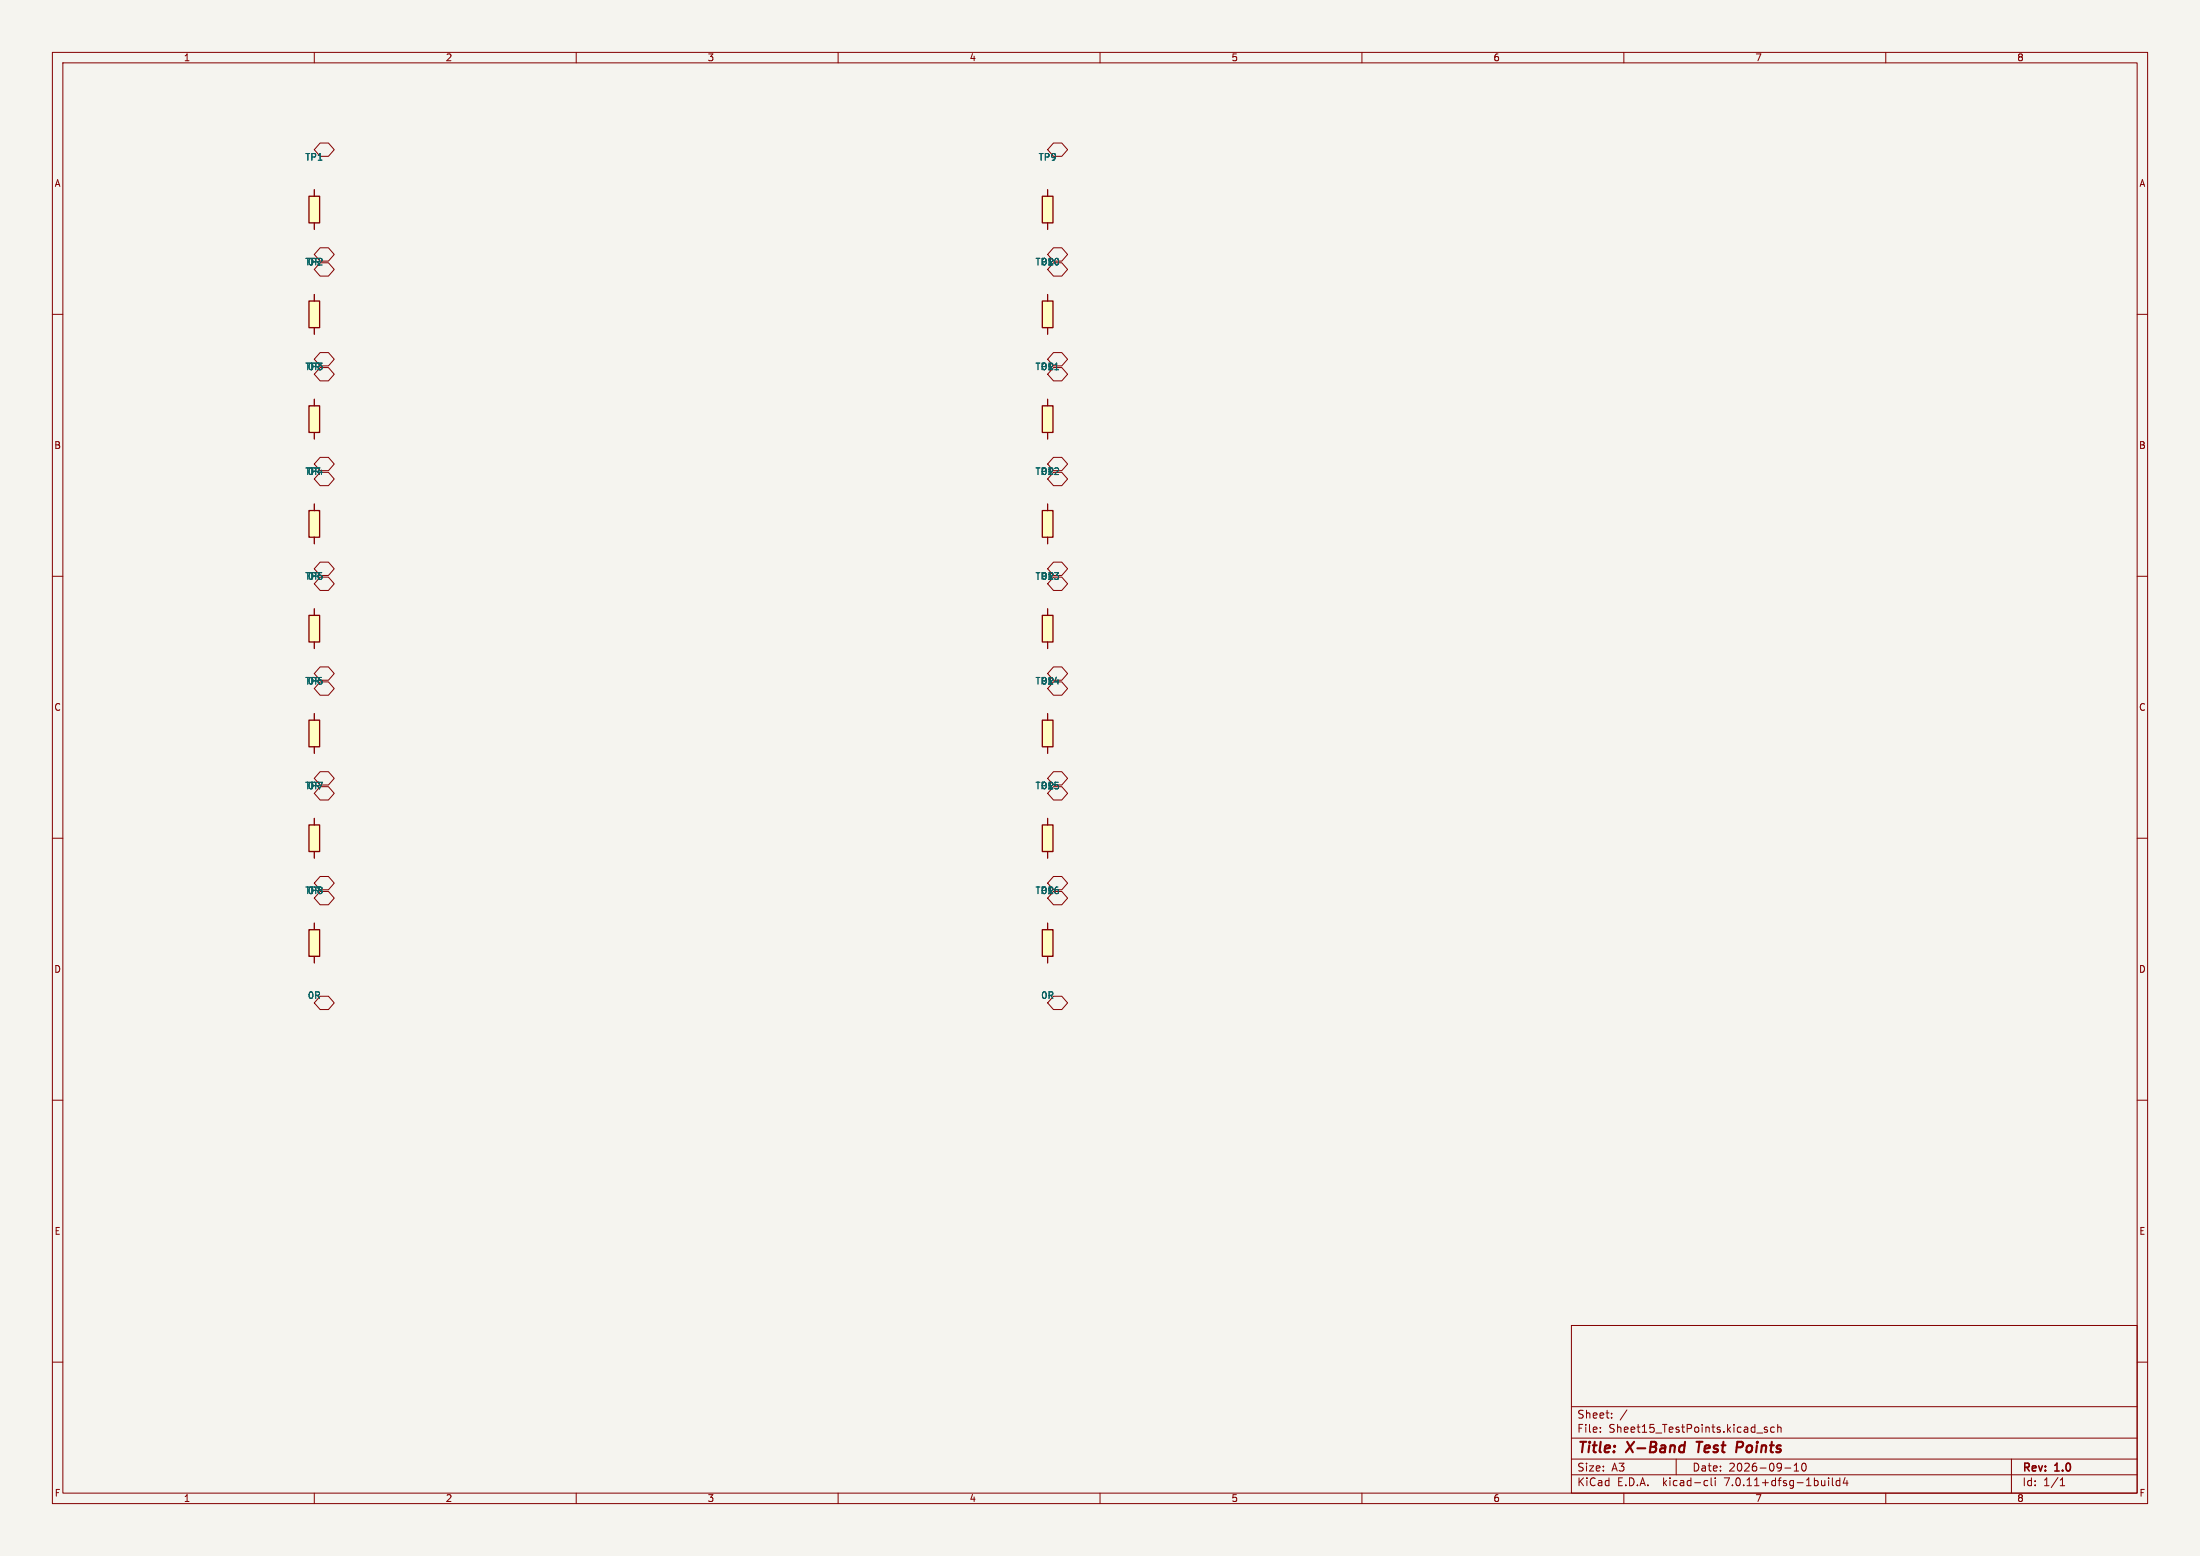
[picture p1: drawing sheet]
<svg xmlns="http://www.w3.org/2000/svg" width="420mm" height="297mm" viewBox="0 0 420 297" stroke-linecap="round" stroke-linejoin="round" font-family="sans-serif">
<path d="M0 0h420v297h-420z" fill="#f5f4ef" stroke="#f5f4ef" stroke-width=".19"/>
<g fill="none" stroke="#840000" stroke-width=".19">
<path d="M10 10h400v277h-400zM12 12h396v273h-396zM60 10v2M110 10v2M160 10v2M210 10v2M260 10v2M310 10v2M360 10v2M60 36.2v1.3M61.1 27.3h1.6l1.1 1.3-1.1 1.2h-1.6l-1.1-1.2zM200 36.2v1.3"/>
<path d="M201.1 27.3h1.6l1.1 1.3-1.1 1.2h-1.6l-1.1-1.2zM10 60h2M60 42.5v1.3M60 56.2v1.3M61.1 47.3h1.6l1.1 1.3-1.1 1.2h-1.6l-1.1-1.2zM61.1 50.2h1.6l1.1 1.2-1.1 1.3h-1.6l-1.1-1.3zM200 42.5v1.3M200 56.2v1.3M201.1 47.3h1.6l1.1 1.3-1.1 1.2h-1.6l-1.1-1.2zM201.1 50.2h1.6l1.1 1.2-1.1 1.3h-1.6l-1.1-1.3zM408 60h2M60 62.5v1.3"/>
<path d="M60 76.2v1.3M61.1 67.3h1.6l1.1 1.3-1.1 1.2h-1.6l-1.1-1.2zM61.1 70.2h1.6l1.1 1.2-1.1 1.3h-1.6l-1.1-1.3zM200 62.5v1.3M200 76.2v1.3M201.1 67.3h1.6l1.1 1.3-1.1 1.2h-1.6l-1.1-1.2zM201.1 70.2h1.6l1.1 1.2-1.1 1.3h-1.6l-1.1-1.3zM60 82.5v1.3M60 96.2v1.3M61.1 90.2h1.6l1.1 1.2-1.1 1.3h-1.6l-1.1-1.3zM61.1 87.3h1.6l1.1 1.3-1.1 1.2h-1.6l-1.1-1.2zM200 82.5v1.3"/>
<path d="M200 96.2v1.3M201.1 87.3h1.6l1.1 1.3-1.1 1.2h-1.6l-1.1-1.2zM201.1 90.2h1.6l1.1 1.2-1.1 1.3h-1.6l-1.1-1.3zM10 110h2M60 102.5v1.3M60 116.2v1.3M61.1 107.3h1.6l1.1 1.3-1.1 1.2h-1.6l-1.1-1.2zM61.1 110.2h1.6l1.1 1.2-1.1 1.3h-1.6l-1.1-1.3zM200 102.5v1.3M200 116.2v1.3M201.1 110.2h1.6l1.1 1.2-1.1 1.3h-1.6l-1.1-1.3zM201.1 107.3h1.6l1.1 1.3-1.1 1.2h-1.6l-1.1-1.2z"/>
<path d="M408 110h2M60 122.5v1.3M60 136.2v1.3M61.1 127.3h1.6l1.1 1.3-1.1 1.2h-1.6l-1.1-1.2zM61.1 130.2h1.6l1.1 1.2-1.1 1.3h-1.6l-1.1-1.3zM200 122.5v1.3M200 136.2v1.3M201.1 127.3h1.6l1.1 1.3-1.1 1.2h-1.6l-1.1-1.2zM201.1 130.2h1.6l1.1 1.2-1.1 1.3h-1.6l-1.1-1.3zM10 160h2M60 142.5v1.3M60 156.2v1.3"/>
<path d="M61.1 150.2h1.6l1.1 1.2-1.1 1.3h-1.6l-1.1-1.3zM61.1 147.3h1.6l1.1 1.3-1.1 1.2h-1.6l-1.1-1.2zM200 142.5v1.3M200 156.2v1.3M201.1 150.2h1.6l1.1 1.2-1.1 1.3h-1.6l-1.1-1.3zM201.1 147.3h1.6l1.1 1.3-1.1 1.2h-1.6l-1.1-1.2zM408 160h2M60 162.5v1.3M60 176.2v1.3M61.1 170.2h1.6l1.1 1.2-1.1 1.3h-1.6l-1.1-1.3zM61.1 167.3h1.6l1.1 1.3-1.1 1.2h-1.6l-1.1-1.2zM200 162.5v1.3"/>
<path d="M200 176.2v1.3M201.1 170.2h1.6l1.1 1.2-1.1 1.3h-1.6l-1.1-1.3zM201.1 167.3h1.6l1.1 1.3-1.1 1.2h-1.6l-1.1-1.2zM60 182.5v1.3M61.1 190.2h1.6l1.1 1.2-1.1 1.3h-1.6l-1.1-1.3zM200 182.5v1.3M201.1 190.2h1.6l1.1 1.2-1.1 1.3h-1.6l-1.1-1.3zM10 210h2M408 210h2M10 260h2M300 253h108v32h-108zM408 260h2"/>
<path d="M300 278.5h108M300 274.5h108M300 268.5h108M305.5 273.2v.2M305.5 272.5v.1M307.7 270.5v.2M307.7 269.8v.1M310.6 269.1l-1.3 1.9M320 278.5v3M335.4 273.5h1.1M337.4 272.5l-.4-.1-.2 .2 .1 .2 .5 .2v.3h-.6M338.7 272.5l-.4-.1-.3 .3 .2 .6h.5"/>
<path d="M339.4 272.5l.2-.1 .3 .1 .1 .9M339.4 271.9v1.5M342.5 279.7l.4-.4v1.5M344.2 279.4l.1-.1a.8 .8 0 0 1 .5 .7 .8 .8 0 0 1-.5 .8 1 1 0 0 1-.1-1.4zM384 278.5v6.5M60 285v2M110 285v2M160 285v2M210 285v2M260 285v2M300 281.5h108M310 285v2"/>
<path d="M325.6 282.6l.4 .1M326 283.5l-.4 .1M326.7 282.1v1.3l.2 .2M327.4 282.1v.1M327.4 282.6v1M340.7 280.2h1.2M342.5 280.8h.9M349.1 282.1v.1M349.1 282.6v1M349.8 282.1v1.3l.2 .2M351.2 282.7l-.4-.1-.3 .3 .2 .6h.5M351.2 282.1v1.5"/>
<path d="M352.2 282l-.3 1.1h.9M352.6 282.6v1M360 285v2M393.3 283.6h.9M393.3 282.5l.4-.4v1.5"/>
</g>
<path d="M321.7 275.2l-.3 2M323.9 275.2h1.1M324.4 275.2l-.2 2M331.7 275.2h.7M332.5 276.2l-1 .1" fill="none" stroke="#840000" stroke-width=".4"/>
<g fill="#ffffc2" stroke="#ffffc2" stroke-width=".19">
<path d="M59 97.5h2v5h-2z"/>
<path d="M59 177.5h2v5h-2z"/>
<path d="M199 137.5h2v5h-2z"/>
<path d="M199 117.5h2v5h-2z"/>
<path d="M199 177.5h2v5h-2z"/>
<path d="M199 157.5h2v5h-2z"/>
<path d="M59 157.5h2v5h-2z"/>
<path d="M59 137.5h2v5h-2z"/>
<path d="M199 37.5h2v5h-2z"/>
<path d="M59 37.5h2v5h-2z"/>
<path d="M199 97.5h2v5h-2z"/>
<path d="M199 57.5h2v5h-2z"/>
<path d="M199 77.5h2v5h-2z"/>
<path d="M59 117.5h2v5h-2z"/>
<path d="M59 77.5h2v5h-2z"/>
<path d="M59 57.5h2v5h-2z"/>
</g>
<g fill="none" stroke="#840000" stroke-width=".25">
<path d="M59 37.5h2v5h-2zM199 37.5h2v5h-2zM59 57.5h2v5h-2zM199 57.5h2v5h-2zM59 77.5h2v5h-2zM199 77.5h2v5h-2zM59 97.5h2v5h-2zM199 97.5h2v5h-2zM59 117.5h2v5h-2zM199 117.5h2v5h-2zM59 137.5h2v5h-2zM199 137.5h2v5h-2z"/>
<path d="M59 157.5h2v5h-2zM199 157.5h2v5h-2zM59 177.5h2v5h-2zM199 177.5h2v5h-2z"/>
</g>
<path d="M201.4 70.6h.7" fill="none" stroke="#006464" stroke-width=".19"/>
<g font-size="2.8" fill="#840000">
<text x="301" y="277.9">Title:</text>
<text x="310.6" y="277.9">X-Band</text>
<text x="324.8" y="277.9">Test</text>
<text x="333.1" y="277.9">Points</text>
</g>
<g font-size="2.1" fill="#840000">
<text x="301" y="273.7">File:</text>
<text x="301" y="271">Sheet:</text>
<text x="307.1" y="273.7">Sheet15_TestPoints.kicad_sch</text>
<text x="301" y="281.1">Size:</text>
<text x="307.6" y="281.1">A3</text>
<text x="323" y="281.1">Date:</text>
<text x="330" y="281.1">2026-09-10</text>
<text x="386" y="281.3">Rev:</text>
<text x="392.4" y="281.3">1.0</text>
<text x="301" y="283.9">KiCad</text>
<text x="308.7" y="283.9">E.D.A.</text>
<text x="317.6" y="283.9">kicad-cli</text>
<text x="329.5" y="283.9">7.0.11+dfsg-1build4</text>
<text x="386" y="283.9">Id:</text>
<text x="390.1" y="283.9">1/1</text>
</g>
<g font-size="1.8" fill="#840000">
<text x="35" y="11.9">1</text>
<text x="85" y="11.9">2</text>
<text x="135" y="11.9">3</text>
<text x="185" y="11.9">4</text>
<text x="235" y="11.9">5</text>
<text x="285" y="11.9">6</text>
<text x="335" y="11.9">7</text>
<text x="385" y="11.9">8</text>
<text x="10.3" y="35.9">A</text>
<text x="408.3" y="35.9">A</text>
<text x="10.3" y="85.9">B</text>
<text x="408.2" y="85.9">B</text>
<text x="10.3" y="135.9">C</text>
<text x="408.2" y="135.9">C</text>
<text x="10.3" y="185.9">D</text>
<text x="408.2" y="185.9">D</text>
<text x="10.3" y="235.9">E</text>
<text x="408.3" y="235.9">E</text>
<text x="10.3" y="285.9">F</text>
<text x="35" y="286.9">1</text>
<text x="85" y="286.9">2</text>
<text x="135" y="286.9">3</text>
<text x="185" y="286.9">4</text>
<text x="235" y="286.9">5</text>
<text x="285" y="286.9">6</text>
<text x="335" y="286.9">7</text>
<text x="385" y="286.9">8</text>
<text x="408.3" y="285.9">F</text>
</g>
<g font-size="1.8" fill="#006464">
<text x="58.2" y="30.9">TP1</text>
<text x="198.2" y="30.9">TP9</text>
<text x="58.2" y="50.9">TP2</text>
<text x="58.7" y="50.9">0R</text>
<text x="197.6" y="50.9">TP10</text>
<text x="198.7" y="50.9">0R</text>
<text x="58.2" y="70.9">TP3</text>
<text x="58.7" y="70.9">0R</text>
<text x="197.6" y="70.9">TP11</text>
<text x="198.7" y="70.9">0R</text>
<text x="58.2" y="90.9">TP4</text>
<text x="58.7" y="90.9">0R</text>
<text x="197.6" y="90.9">TP12</text>
<text x="198.7" y="90.9">0R</text>
<text x="58.2" y="110.9">TP5</text>
<text x="58.7" y="110.9">0R</text>
<text x="197.6" y="110.9">TP13</text>
<text x="198.7" y="110.9">0R</text>
<text x="58.2" y="130.9">TP6</text>
<text x="58.7" y="130.9">0R</text>
<text x="197.6" y="130.9">TP14</text>
<text x="198.7" y="130.9">0R</text>
<text x="58.2" y="150.9">TP7</text>
<text x="58.7" y="150.9">0R</text>
<text x="197.6" y="150.9">TP15</text>
<text x="198.7" y="150.9">0R</text>
<text x="58.2" y="170.9">TP8</text>
<text x="58.7" y="170.9">0R</text>
<text x="197.6" y="170.9">TP16</text>
<text x="198.7" y="170.9">0R</text>
<text x="58.7" y="190.9">0R</text>
<text x="198.7" y="190.9">0R</text>
</g>
</svg>
